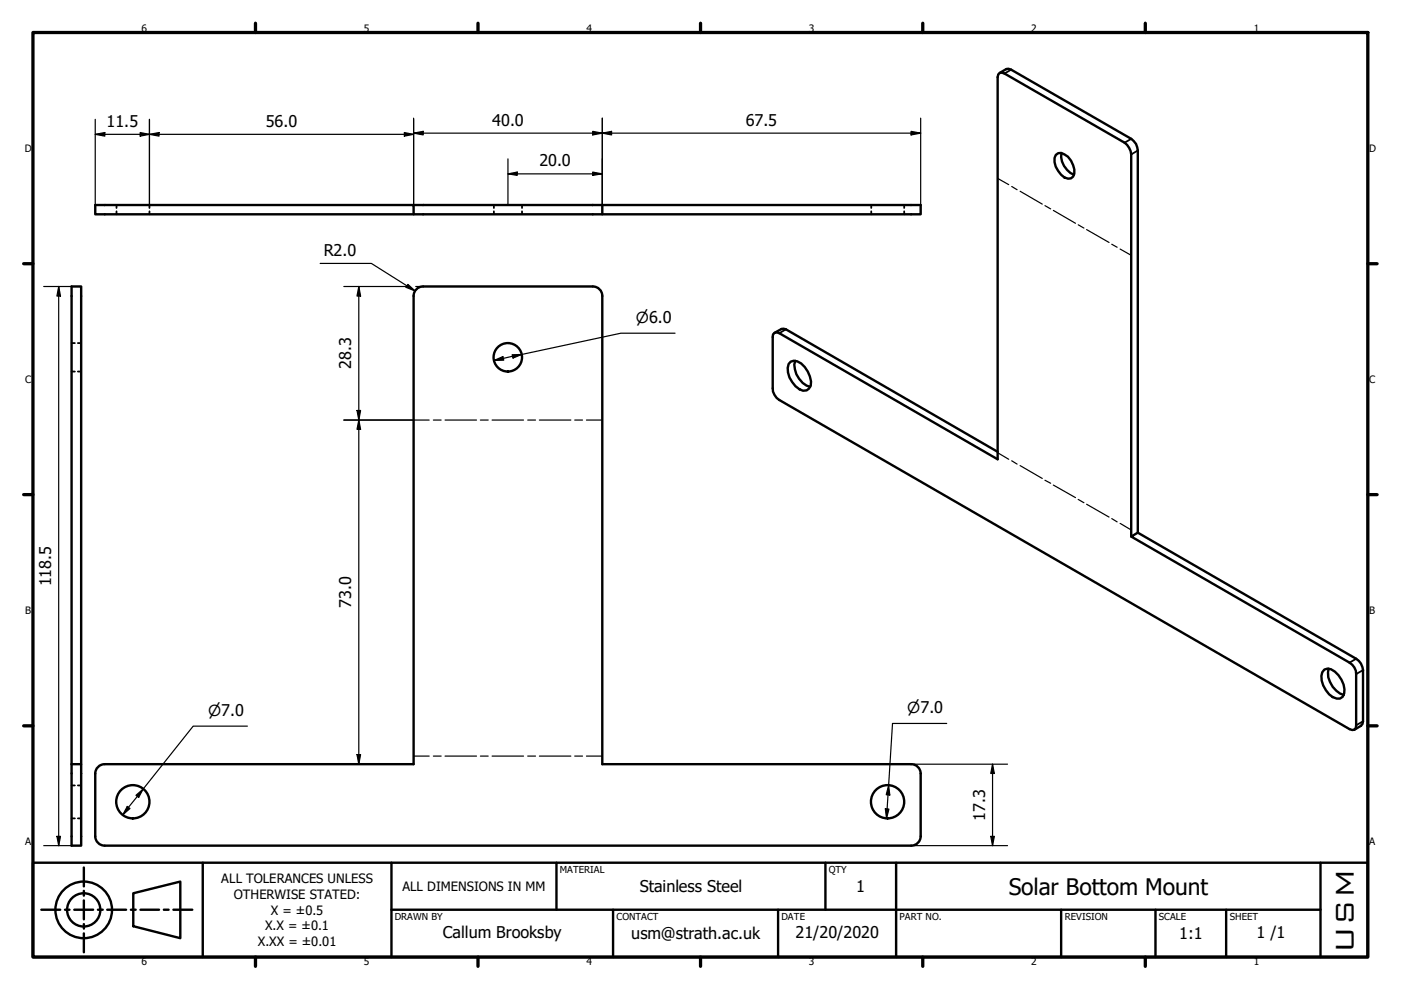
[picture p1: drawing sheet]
<svg xmlns="http://www.w3.org/2000/svg" width="297mm" height="210mm" viewBox="0 0 297 210" stroke-linecap="round" stroke-linejoin="round" font-family="sans-serif">
<!-- layer: Bend Centerline (ISO) -->
<g fill="none" stroke="#000" stroke-width=".25">
<path d="M211.5 37.8l2.4 1.4M214.5 39.5l1.1 .7M216.3 40.5l4.7 2.8M221.6 43.6l1.2 .7M223.3 44.6l4.7 2.7M228.6 47.7l1.2 .7M230.4 48.7l4.7 2.7M235.7 51.8l1.2 .6M237.5 52.8l2.3 1.3M87.7 89.1h3.3M91.9 89.1h1.6M94.4 89.1h6.6"/>
<path d="M101.9 89.1h1.6M104.3 89.1h6.7M111.9 89.1h1.6M114.4 89.1h6.6M121.9 89.1h1.6M124.3 89.1h3.4M211.5 96l2.4 1.4M214.5 97.7l1.1 .7M216.3 98.7l4.7 2.7M221.6 101.8l1.2 .7M223.3 102.8l4.7 2.7M228.6 105.9l1.2 .7"/>
<path d="M230.4 106.9l4.7 2.7M235.7 110l1.2 .7M237.5 111l2.3 1.4M87.7 160.3h3.3M91.9 160.3h1.6M94.4 160.3h6.6M101.9 160.3h1.6M104.3 160.3h6.7M111.9 160.3h1.6M114.4 160.3h6.6M121.9 160.3h1.6M124.3 160.3h3.4"/>
</g>
<!-- layer: Visible (ISO) -->
<g fill="none" stroke="#000" stroke-width=".51">
<path d="M212 15.5l1.4-.9h.4l.6 .2 25.4 14.6a3 3 0 0 1 1.4 2.5v81M223.8 32.9l.5-.4a2.91 2.91 0 0 1 2.8 1.6 3.4 3.4 0 0 1 .4 3.3 1.63 1.63 0 0 1-2.5-.3 3.9 3.9 0 0 1-1.2-4.2zM225 32.5a4.4 4.4 0 0 0 2.7 4.6M87.7 43.5h107.5v1.9h-67.5M127.7 43.5v1.9h-40v-1.9h-67.5v1.9h67.5M89.7 60.7a2 2 0 0 0-2 2.1v99.2h-65.5a2 2 0 0 0-2 2M89.7 60.7h36a2 2 0 0 1 2 2v99.3h65.5M164.2 70.6l1.5-.8h.9l44.9 26M167.6 76.7a2.49 2.49 0 0 1 3 1.1 5.2 5.2 0 0 1 1.3 4 1.49 1.49 0 0 1-2.4 .7 4.9 4.9 0 0 1-2.3-5.3zM168.6 76.5a4.7 4.7 0 0 0 3.2 5.5M241.2 112.9l46.3 26.8a3.1 3.1 0 0 1 1.5 2.4v10.8l-.1 .6-.4 .4-1.4 .8M241.2 112.9l-1.4 .9 46.3 26.7a2.81 2.81 0 0 1 1.4 2.4v10.9v.5l-.4 .4-.4 .1-.6-.2-120.9-69.8a3 3 0 0 1-1.4-2.5v-10.8l.1-.6 .3-.3 .5-.1 .5 .1 46.3 26.8v-81l.1-.6 .4-.3 .4-.1 .6 .2 25.4 14.7a3.5 3.5 0 0 1 1.4 2.4v81.1"/>
<path d="M280.8 142a2.44 2.44 0 0 1 3 1.2 4.3 4.3 0 0 1 .9 4.5 2.02 2.02 0 0 1-2.9-.5 5 5 0 0 1-1.4-4.7zM281.7 141.8a5 5 0 0 0 3.2 5.6M15.2 162h2v17.3h-2v-118.6h2v101.3M20.2 164v13.3a2 2 0 0 0 2 2h171M193.2 162a2 2 0 0 1 2 2M195.2 164v13.3a2 2 0 0 1-2 2"/>
<circle cx="107.7" cy="75.8" r="3"/>
<circle cx="28.2" cy="170" r="3.5"/>
<circle cx="188.2" cy="170" r="3.5"/>
</g>
<!-- layer: Hidden (ISO) -->
<g fill="none" stroke="#000" stroke-width=".38">
<path d="M24.7 43.5v.6M24.7 44.8v.6M31.7 43.5v.6M31.7 44.8v.6M104.7 43.5v.6M104.7 44.8v.6M110.7 43.5v.6M110.7 44.8v.6M184.7 43.5v.6M184.7 44.8v.6M191.7 43.5v.6M191.7 44.8v.6"/>
<path d="M15.2 78.8h.7M15.2 72.7h.7M16.5 78.8h.7M16.5 72.7h.7M15.2 173.5h.7M15.2 166.5h.7M16.5 173.5h.7M16.5 166.5h.7"/>
</g>
<!-- layer: Visible Narrow (ISO) -->
<path d="M214.4 14.8l-1.4 .8M239.8 29.4l-1.4 .9M241.2 31.9l-1.4 .8M166.6 69.8l-1.4 .8M287.5 139.7l-1.4 .8M289 142.1l-1.5 .8M289 152.9l-1.5 .9" fill="none" stroke="#000" stroke-width=".38"/>
<!-- layer: Border (ISO) -->
<g fill="none" stroke="#000" stroke-width=".7">
<path d="M7 6.9h283v196h-283zM54.2 4.9v2M101.3 4.9v2M148.5 4.9v2M195.6 4.9v2M242.8 4.9v2M5 55.9h2M290 55.9h2M5 104.9h2M290 104.9h2M5 153.9h2M290 153.9h2"/>
<path d="M54.2 202.9v2M101.3 202.9v2M148.5 202.9v2M195.6 202.9v2M242.8 202.9v2"/>
</g>
<!-- layer: Title (ISO) -->
<g fill="none" stroke="#000" stroke-width=".51">
<path d="M7 182.9h283v20h-283zM8.8 192.9h4M13.8 192.9h.9M15.7 192.9h4M17.8 183.9v4M17.8 188.9v1M17.8 190.9v4M17.8 195.9v1M17.8 197.9v4M20.8 192.9h1M22.7 192.9h4M27.7 192.9h1.1"/>
<path d="M28.3 189.4l9.9-2.5v12l-9.9-2.5zM29.8 192.9h3.9M34.7 192.9h1.1M36.8 192.9h4M43 182.9v20M83 192.9h197M83 182.9v20M118 182.9v10M130 192.9v10M165 192.9v10M175 182.9v10M190 182.9v20"/>
<path d="M225 192.9v10M245 192.9v10M260 192.9v10M280 182.9v20"/>
<circle cx="17.7" cy="192.9" r="6"/>
<circle cx="17.7" cy="192.9" r="3.5"/>
</g>
<!-- layer: Dimension (ISO) -->
<g fill="none" stroke="#000" stroke-width=".25">
<path d="M20.2 28.5l2-.4v.8zM20.2 28.5h67.5M20.2 25.3v18.2M29.7 28.1l2 .4-2 .4zM31.7 28.5l2-.4v.8zM31.7 25.3v18.2M85.7 28.1l2 .4-2 .4zM87.7 28.2l2-.4v.8zM87.7 28.2h107.5M87.7 25.1v18.4M107.7 36.9l2-.4v.7zM107.7 36.9h20"/>
<path d="M107.7 33.7v9.8M125.7 27.8l2 .4-2 .4zM125.7 36.5l2 .4-2 .3zM127.7 28.2l2-.4v.8zM127.7 25.1v18.4M193.2 27.8l2 .4-2 .4zM195.2 25.1v18.4M67.9 55.9h10.8l9.3 5.8M9.3 60.7h5.9M12.4 60.7l.4 2.1h-.7zM12.4 60.7v118.6M72.9 60.7h13.5"/>
<path d="M76.1 60.7l.4 2.1h-.8zM76.1 60.7v101.3M86.5 60.3l1.5 1.4-1.9-.8zM88.1 60.7h1.6M104.8 76.4l1.8-.8 .2 .8zM108.6 75.2h2l-1.8 .7zM143.1 70.6h-11.5l-26.8 5.8M72.9 89.1h14.8M75.7 87h.8l-.4 2.1zM76.1 89.1l.4 1.9h-.8zM52.5 154h-11.5l-15 18.8M75.7 160h.8l-.4 2z"/>
<path d="M200.7 153.4h-11.5l-1.2 20.1M9.3 179.3h5.9M12.1 177.3h.7l-.4 2zM27 171l.6 .4-1.6 1.4zM28.8 168.6l1.6-1.3-1 1.8zM187.7 171.5h.8l-.5 2zM188.4 166.5l.3 2.1-.8-.1zM193.2 179.3h20.4M193.2 162h20.4M210.1 177.3h.7l-.4 2zM210.4 162l.4 2h-.7zM210.4 162v17.3"/>
</g>
<g fill="#000">
<path d="M20.2 28.5l2-.4v.8z" fill-rule="evenodd"/>
<path d="M29.7 28.1l2 .4-2 .4z" fill-rule="evenodd"/>
<path d="M31.7 28.5l2-.4v.8z" fill-rule="evenodd"/>
<path d="M85.7 28.1l2 .4-2 .4z" fill-rule="evenodd"/>
<path d="M87.7 28.2l2-.4v.8z" fill-rule="evenodd"/>
<path d="M107.7 36.9l2-.4v.7z" fill-rule="evenodd"/>
<path d="M125.7 27.8l2 .4-2 .4z" fill-rule="evenodd"/>
<path d="M125.7 36.5l2 .4-2 .3z" fill-rule="evenodd"/>
<path d="M127.7 28.2l2-.4v.8z" fill-rule="evenodd"/>
<path d="M193.2 27.8l2 .4-2 .4z" fill-rule="evenodd"/>
<path d="M12.4 60.7l.4 2.1h-.7z" fill-rule="evenodd"/>
<path d="M76.1 60.7l.4 2.1h-.8z" fill-rule="evenodd"/>
<path d="M86.5 60.3l1.5 1.4-1.9-.8z" fill-rule="evenodd"/>
<path d="M104.8 76.4l1.8-.8 .2 .8z" fill-rule="evenodd"/>
<path d="M108.6 75.2h2l-1.8 .7z" fill-rule="evenodd"/>
<path d="M75.7 87h.8l-.4 2.1z" fill-rule="evenodd"/>
<path d="M76.1 89.1l.4 1.9h-.8z" fill-rule="evenodd"/>
<path d="M75.7 160h.8l-.4 2z" fill-rule="evenodd"/>
<path d="M12.1 177.3h.7l-.4 2z" fill-rule="evenodd"/>
<path d="M27 171l.6 .4-1.6 1.4z" fill-rule="evenodd"/>
<path d="M28.8 168.6l1.6-1.3-1 1.8z" fill-rule="evenodd"/>
<path d="M187.7 171.5h.8l-.5 2z" fill-rule="evenodd"/>
<path d="M188.4 166.5l.3 2.1-.8-.1z" fill-rule="evenodd"/>
<path d="M210.1 177.3h.7l-.4 2z" fill-rule="evenodd"/>
<path d="M210.4 162l.4 2h-.7z" fill-rule="evenodd"/>
</g>
<text font-size="7.3" x="287" y="202.1" transform="rotate(-90 287 202.1)">USM</text>
<text font-size="4.8" x="213.9" y="189.7">Solar Bottom Mount</text>
<g font-size="3.4">
<text x="22.6" y="26.9">11.5</text>
<text x="56.4" y="26.9">56.0</text>
<text x="104.3" y="26.6">40.0</text>
<text x="158.1" y="26.6">67.5</text>
<text x="114.4" y="35.3">20.0</text>
<text x="68.6" y="54.3">R2.0</text>
<text x="74.5" y="78.3" transform="rotate(-90 74.5 78.3)">28.3</text>
<text x="10.9" y="124.3" transform="rotate(-90 10.9 124.3)">118.5</text>
<text x="74.5" y="128.9" transform="rotate(-90 74.5 128.9)">73.0</text>
<text x="208.9" y="174" transform="rotate(-90 208.9 174)">17.3</text>
<text x="135.6" y="189.2">Stainless Steel</text>
<text x="181.5" y="189.1">1</text>
<text x="93.9" y="198.9">Callum Brooksby</text>
<text x="133.8" y="199">usm@strath.ac.uk</text>
<text x="168.7" y="198.9">21/20/2020</text>
<text x="250" y="199.2">1:1</text>
<text x="266.4" y="198.9">1 /1</text>
</g>
<g font-size="3.2">
<text x="134.8" y="68.5">⌀6.0</text>
<text x="44.1" y="151.8">⌀7.0</text>
<text x="192.3" y="151.2">⌀7.0</text>
</g>
<g font-size="2.7">
<text x="46.9" y="187.3">ALL TOLERANCES UNLESS</text>
<text x="49.6" y="190.6">OTHERWISE STATED:</text>
<text x="85.3" y="188.9">ALL DIMENSIONS IN MM</text>
<text x="56.2" y="197.2">X.X = ±0.1</text>
<text x="57.4" y="193.9">X = ±0.5</text>
<text x="54.7" y="200.5">X.XX = ±0.01</text>
</g>
<g font-size="2.2">
<text x="30" y="6.7">6</text>
<text x="77.2" y="6.7">5</text>
<text x="124.3" y="6.7">4</text>
<text x="171.5" y="6.7">3</text>
<text x="218.6" y="6.7">2</text>
<text x="265.8" y="6.7">1</text>
<text x="5.3" y="32.2">D</text>
<text x="290.3" y="32.2">D</text>
<text x="5.3" y="81.2">C</text>
<text x="290.3" y="81.2">C</text>
<text x="5.3" y="130.2">B</text>
<text x="290.3" y="130.2">B</text>
<text x="5.3" y="179.2">A</text>
<text x="290.3" y="179.2">A</text>
<text x="30" y="204.7">6</text>
<text x="77.2" y="204.7">5</text>
<text x="124.3" y="204.7">4</text>
<text x="171.5" y="204.7">3</text>
<text x="218.6" y="204.7">2</text>
<text x="265.8" y="204.7">1</text>
</g>
<g font-size="2">
<text x="118.7" y="185.1">MATERIAL</text>
<text x="175.7" y="185.1">QTY</text>
<text x="83.7" y="195.1">DRAWN BY</text>
<text x="130.7" y="195.1">CONTACT</text>
<text x="165.7" y="195.1">DATE</text>
<text x="190.7" y="195.1">PART NO.</text>
<text x="225.7" y="195">REVISION</text>
<text x="245.7" y="195.1">SCALE</text>
<text x="260.7" y="195.1">SHEET</text>
</g>
</svg>
